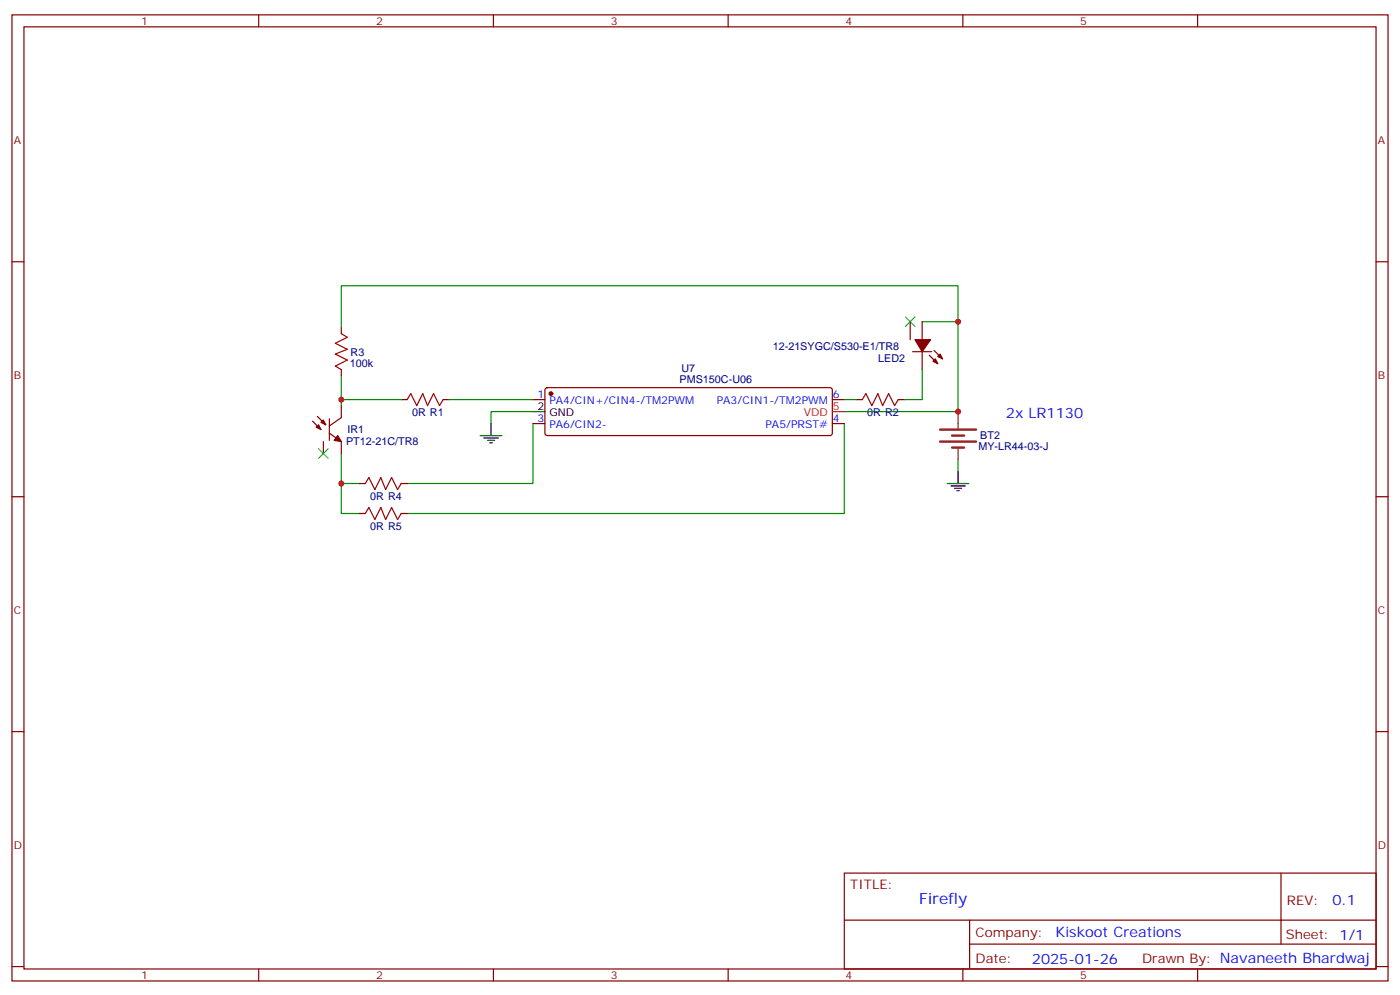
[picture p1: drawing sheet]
<svg xmlns="http://www.w3.org/2000/svg" width="412mm" height="293mm" viewBox="0 0 412 293" stroke-linecap="round" stroke-linejoin="round" font-family="sans-serif">
<g fill="none" stroke="#870000" stroke-width=".35">
<path d="M3.5 4.4h405.4v284.3h-405.4zM7.1 7.9h398.2v277.3h-398.2zM76.2 4.4v3.5M145.3 4.4v3.5M214.5 4.4v3.5M283.6 4.4v3.5M352.8 4.4v3.5M3.5 77h3.6M405.3 77h3.6M100.5 96.4v1.8M268.1 94.7v5.3M271.6 94.7v5.3"/>
<path d="M100.5 108.8v1.8M100.5 119.4v3.5l-3.5 2.5M118.2 117.6h1.7M130.5 117.6h1.8M157 117.6h3.5M160.7 114.3l.5-.2h83.3l.5 .2 .2 .5v12.7l-.3 .5-.4 .2h-83.3l-.5-.2-.2-.5v-12.7zM245.2 117.6h3.5M252.2 117.6h1.8M264.6 117.6h1.7M268.8 103.5h5.7M271.6 103.5v5.3M273.8 104.6l2.4 2.4"/>
<path d="M275.2 103.2l2.4 2.4M92.1 124l2.4 2.4M93.5 122.6l2.5 2.4M95.2 130v3.5M97 127.5l3.5 2.5v3.5M97 123.3v6.3M157 124.7h3.5M245.2 124.7h3.5M3.5 146.2h3.6M105.8 151.1h1.8M105.8 142.3h1.8M118.2 151.1h1.7"/>
<path d="M118.2 142.3h1.7M405.3 146.2h3.6M3.5 215.3h3.6M405.3 215.3h3.6M248.7 257h156.6v28.2h-156.6zM377.3 257v20.9M248.7 270.8h156.5M285.6 277.9h119.6M285.6 270.8v14.1M3.5 284.5h3.6M76.2 285.2v3.5M145.3 285.2v3.5"/>
<path d="M214.5 285.2v3.5M283.6 285.2v3.5M352.8 285.2v3.5M405.3 284.5h3.6"/>
</g>
<g fill="none" stroke="#008700" stroke-width=".35">
<path d="M271.6 94.7h10.6v26.4h-33.5M282.2 94.7v-10.6h-181.7v12.3M100.5 110.6v7M118.2 117.6h-17.7v1.8M132.3 117.6h24.7M248.7 117.6h3.5M271.6 108.8v8.8h-5.3M100.5 133.5v8.8h5.3M157 124.7v17.6h-37.1M157 121.1h-12.4v3.6M248.7 124.7v26.4h-128.8M282.2 135.3v3.5"/>
<path d="M100.5 142.3v8.8h5.3"/>
</g>
<path d="M100.5 98.2l1.8 1.1-3.5 1.7 3.5 1.8-3.5 1.4 3.5 1.8-3.5 1.7 1.7 1.1M119.9 117.6l1.1-1.7 1.8 3.5 1.7-3.5 1.4 3.5 1.8-3.5 1.8 3.5 1-1.8M254 117.6l1.1-1.7 1.7 3.5 1.8-3.5 1.4 3.5 1.8-3.5 1.7 3.5 1.1-1.8M107.6 151.1l1.1-1.7 1.7 3.5 1.8-3.5 1.4 3.5 1.8-3.5 1.7 3.5 1.1-1.8M107.6 142.3l1.1-1.8 1.7 3.6 1.8-3.6 1.4 3.6 1.8-3.6 1.7 3.6 1.1-1.8" fill="none" stroke="#a10000" stroke-width=".35"/>
<path d="M266.7 93.3l2.8 2.8M269.5 93.3l-2.8 2.8M93.8 132.1l2.9 2.8M96.7 132.1l-2.9 2.8" fill="none" stroke="#3c3" stroke-width=".35"/>
<path d="M141.5 128.2h6.3M142.5 128.9h4.3M143.6 129.6h2.1M144.3 130.3h.7M144.6 124.7v3.5M157 121.1h3.5M282.2 138.8v3.5M279 142.3h6.4M280.1 143h4.2M281.2 143.7h2.1M281.9 144.4h.7" fill="none" stroke="#000" stroke-width=".35"/>
<g fill="#870000" stroke="#870000" stroke-width=".35">
<path d="M274.8 106.3l.7-.7 .7 1.4z"/>
<path d="M276.2 104.9l.7-.7 .7 1.4z"/>
<path d="M269.5 100h4.6l-2.5 3.5z"/>
<path d="M95.2 123.6l.8 1.4-1.5-.7z"/>
<path d="M93.1 125.7l.7-.7 .7 1.4z"/>
<path d="M99.5 128.2l1 1.8-2.1-.4z"/>
<circle cx="162.3" cy="115.9" r=".53"/>
</g>
<path d="M282.2 121.1v5M282.2 131.7v3.6" fill="none" stroke="#8c2424" stroke-width=".35"/>
<path d="M276.9 130h10.6M276.9 126.4h10.6M280.5 131.7h3.5M280.5 128.2h3.5" fill="none" stroke="#8c2424" stroke-width=".71"/>
<path d="M245.2 121.1h3.5" fill="none" stroke="#f00" stroke-width=".35"/>
<g fill="#c00">
<circle cx="282.2" cy="94.7" r=".88"/>
<circle cx="100.5" cy="142.3" r=".88"/>
<circle cx="100.5" cy="117.6" r=".88"/>
<circle cx="282.2" cy="121.1" r=".88"/>
</g>
<text font-size="4.6" fill="#00f" x="270.8" y="266">Firefly</text>
<g font-size="4.2" fill="#00f">
<text x="296.3" y="122.9">2x LR1130</text>
<text x="392.5" y="266.2">0.1</text>
<text x="310.9" y="275.8">Kiskoot Creations</text>
<text x="304" y="283.6">2025-01-26</text>
</g>
<g font-size="3.9" fill="#800">
<text x="250.5" y="261.5">TITLE:</text>
<text x="379.1" y="266.2">REV:</text>
<text x="287.4" y="275.7">Company:</text>
<text x="378.7" y="276.4">Sheet: 1/1</text>
<text x="287.4" y="283.4">Date:</text>
<text x="336.4" y="283.5">Drawn By: Navaneeth Bhardwaj</text>
</g>
<g font-size="3.2" fill="#800">
<text x="41.6" y="7.4">1</text>
<text x="110.8" y="7.4">2</text>
<text x="179.9" y="7.4">3</text>
<text x="249.1" y="7.4">4</text>
<text x="318.2" y="7.4">5</text>
<text x="4.1" y="42.5">A</text>
<text x="405.9" y="42.5">A</text>
<text x="4.1" y="111.6">B</text>
<text x="405.9" y="111.6">B</text>
<text x="4.1" y="180.8">C</text>
<text x="405.9" y="180.8">C</text>
<text x="4.1" y="249.9">D</text>
<text x="405.9" y="249.9">D</text>
<text x="41.6" y="288.2">1</text>
<text x="110.8" y="288.2">2</text>
<text x="179.9" y="288.2">3</text>
<text x="249.1" y="288.2">4</text>
<text x="318.2" y="288.2">5</text>
</g>
<g font-size="3.2" fill="#000080">
<text x="103" y="107.9">100k</text>
<text x="103.3" y="104.7">R3</text>
<text x="227.6" y="102.9">12-21SYGC/S530-E1/TR8</text>
<text x="258.7" y="106.5">LED2</text>
<text x="200.2" y="112.7">PMS150C-U06</text>
<text x="200.7" y="109.4">U7</text>
<text x="121.4" y="122.3">0R R1</text>
<text x="255.4" y="122.3">0R R2</text>
<text x="102" y="130.9">PT12-21C/TR8</text>
<text x="102.4" y="127.6">IR1</text>
<text x="288.8" y="129.3">BT2</text>
<text x="288.2" y="132.6">MY-LR44-03-J</text>
<text x="109" y="147">0R R4</text>
<text x="109" y="155.9">0R R5</text>
</g>
<g font-size="3.2" fill="#00f">
<text x="158.3" y="117.3">1</text>
<text x="161.8" y="119">PA4/CIN+/CIN4-/TM2PWM</text>
<text x="211.1" y="119">PA3/CIN1-/TM2PWM</text>
<text x="245.4" y="117.3">6</text>
<text x="158.3" y="124.3">3</text>
<text x="245.4" y="124.3">4</text>
<text x="161.8" y="126.1">PA6/CIN2-</text>
<text x="225.5" y="126.1">PA5/PRST#</text>
</g>
<g font-size="3.2">
<text x="158.3" y="120.8">2</text>
<text x="161.8" y="122.6">GND</text>
</g>
<g font-size="3.2" fill="#f00">
<text x="236.8" y="122.6">VDD</text>
<text x="245.4" y="120.8">5</text>
</g>
</svg>
